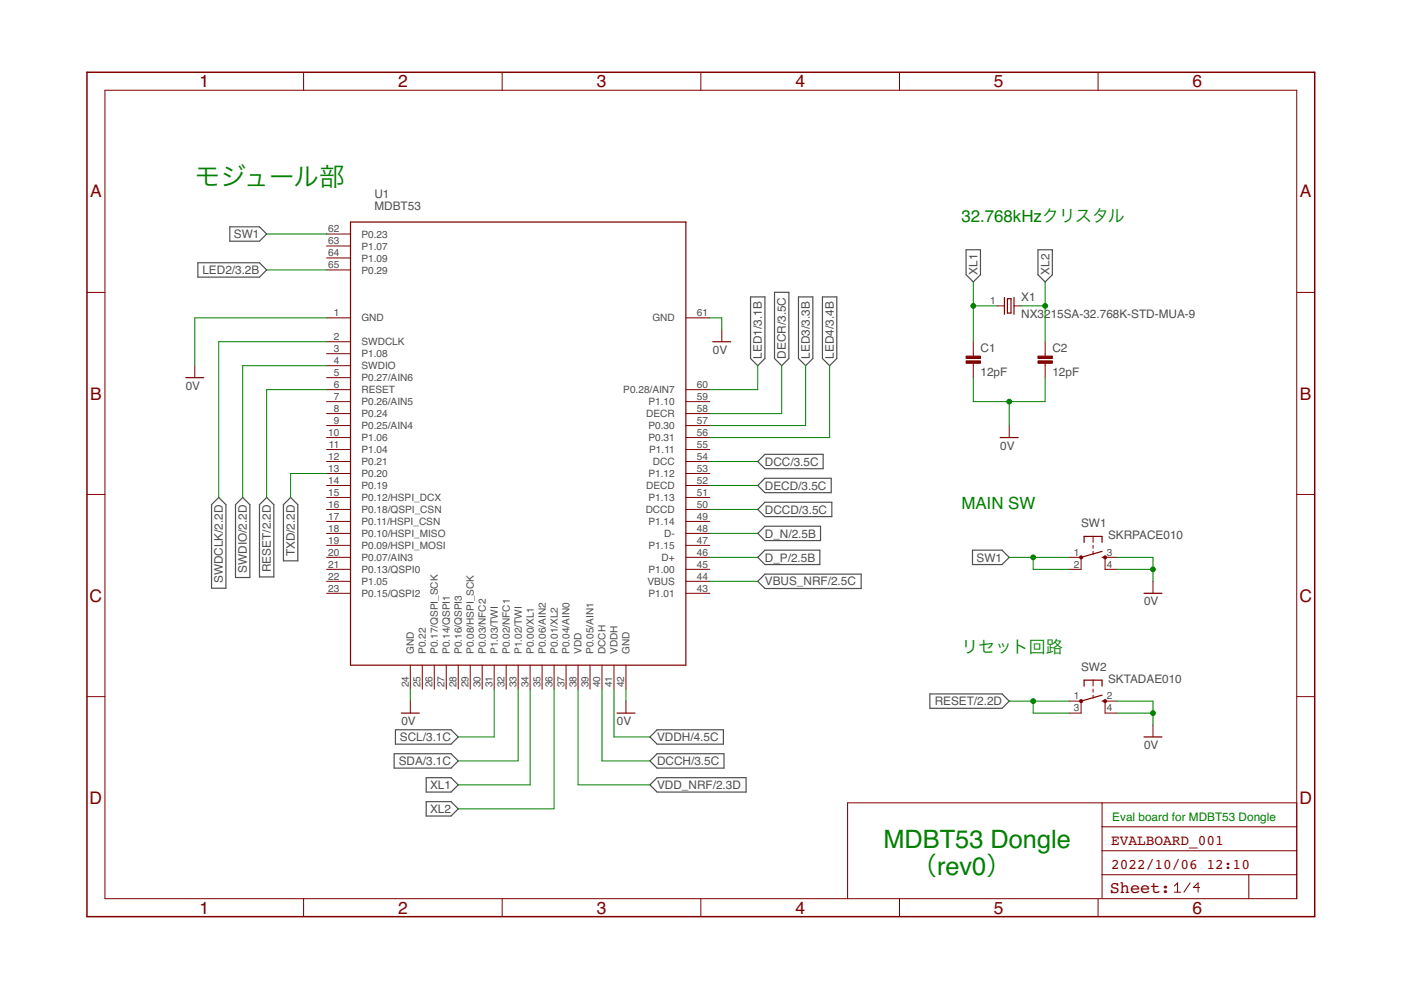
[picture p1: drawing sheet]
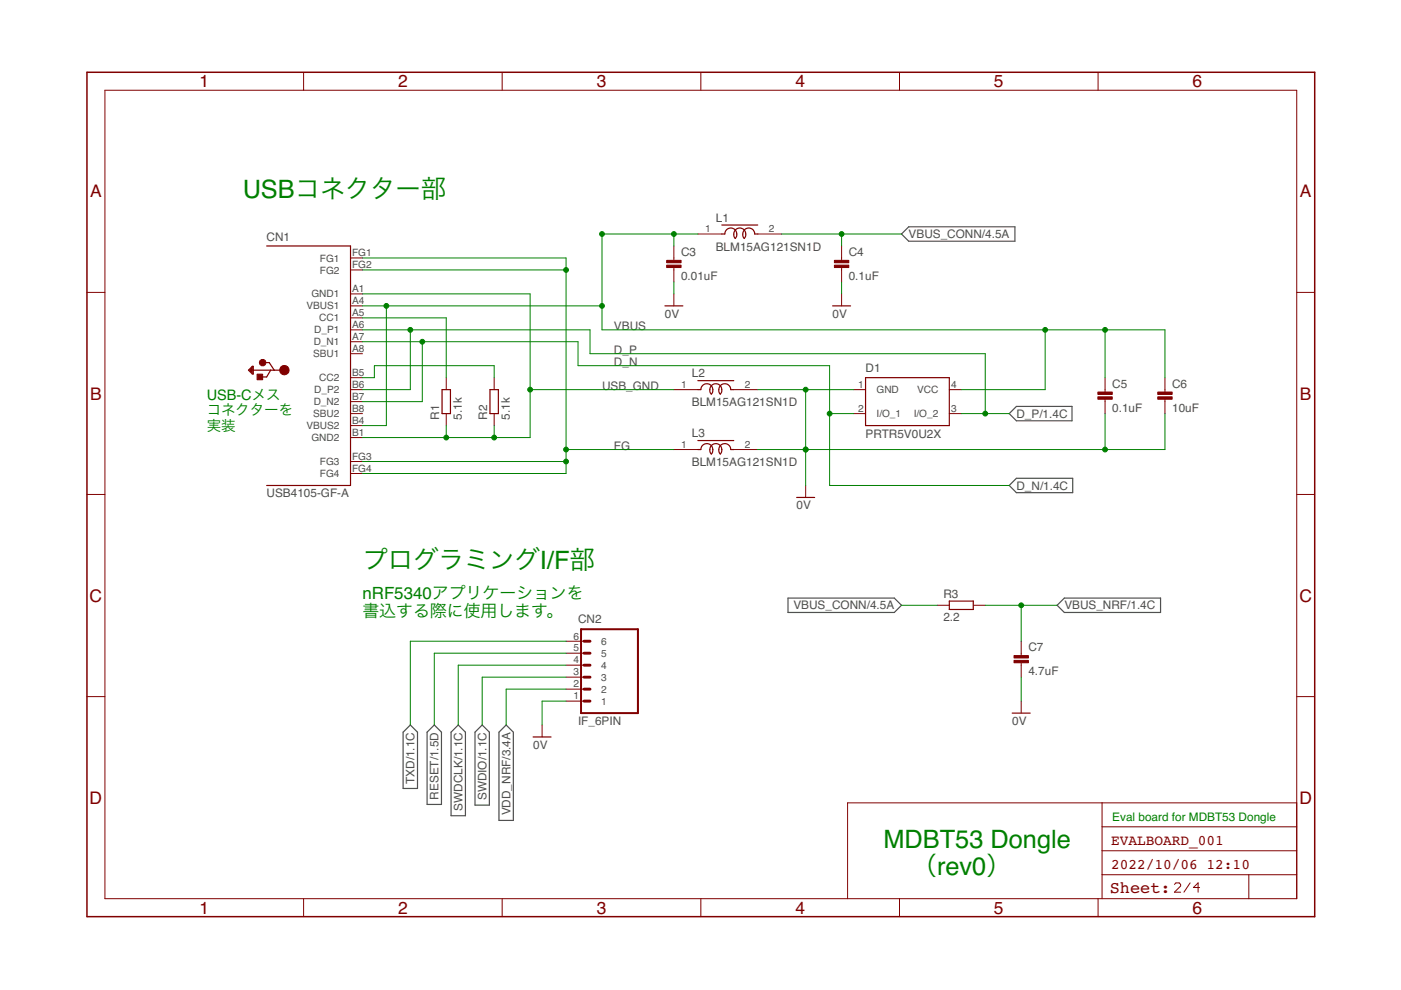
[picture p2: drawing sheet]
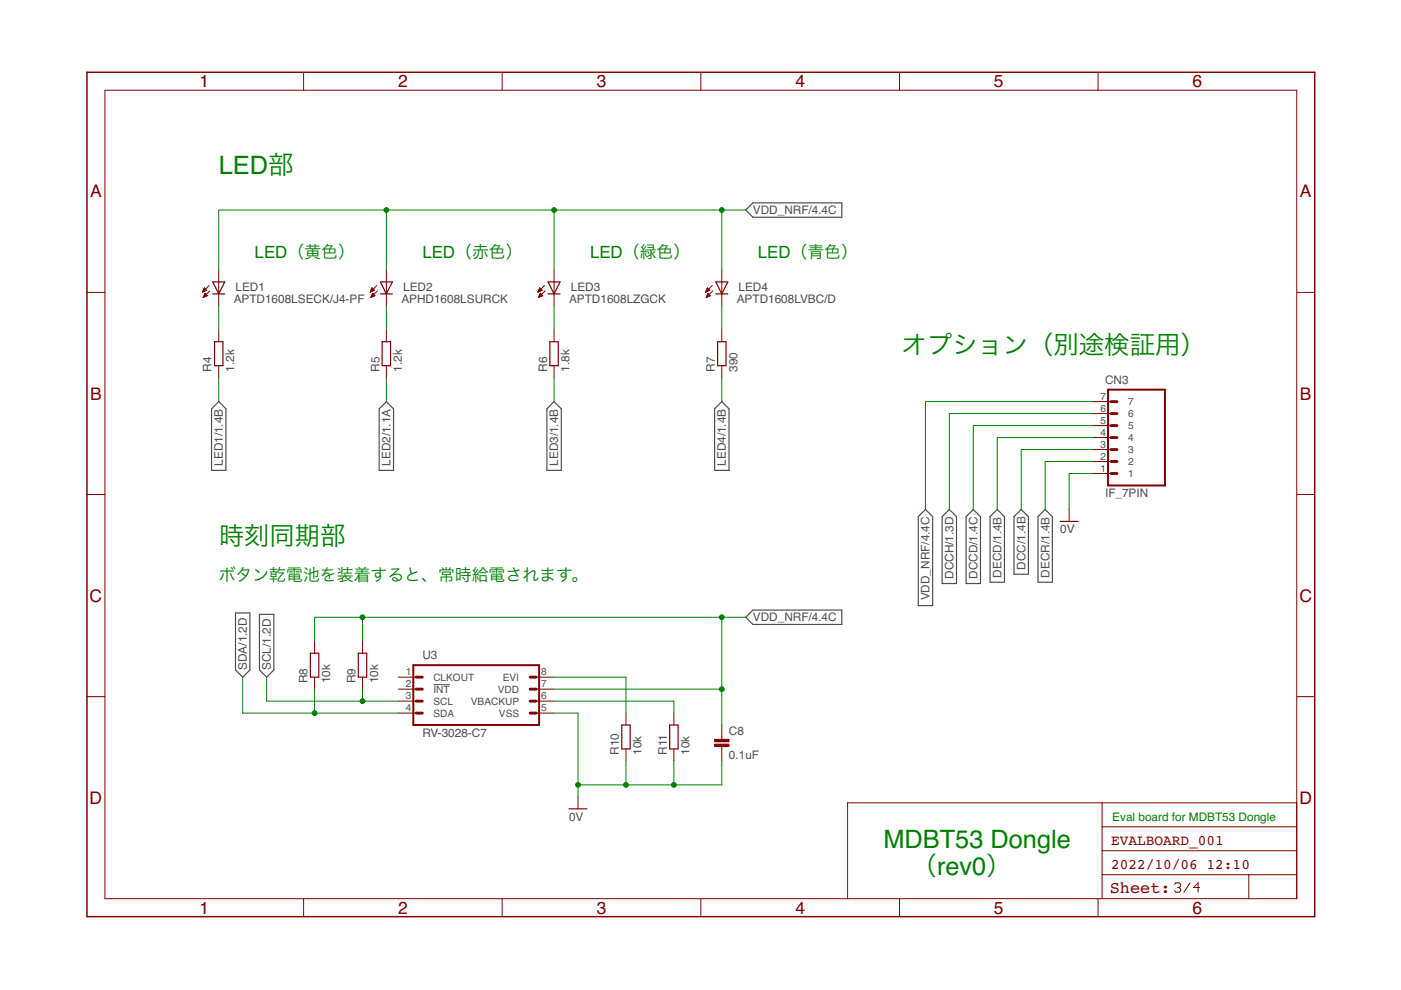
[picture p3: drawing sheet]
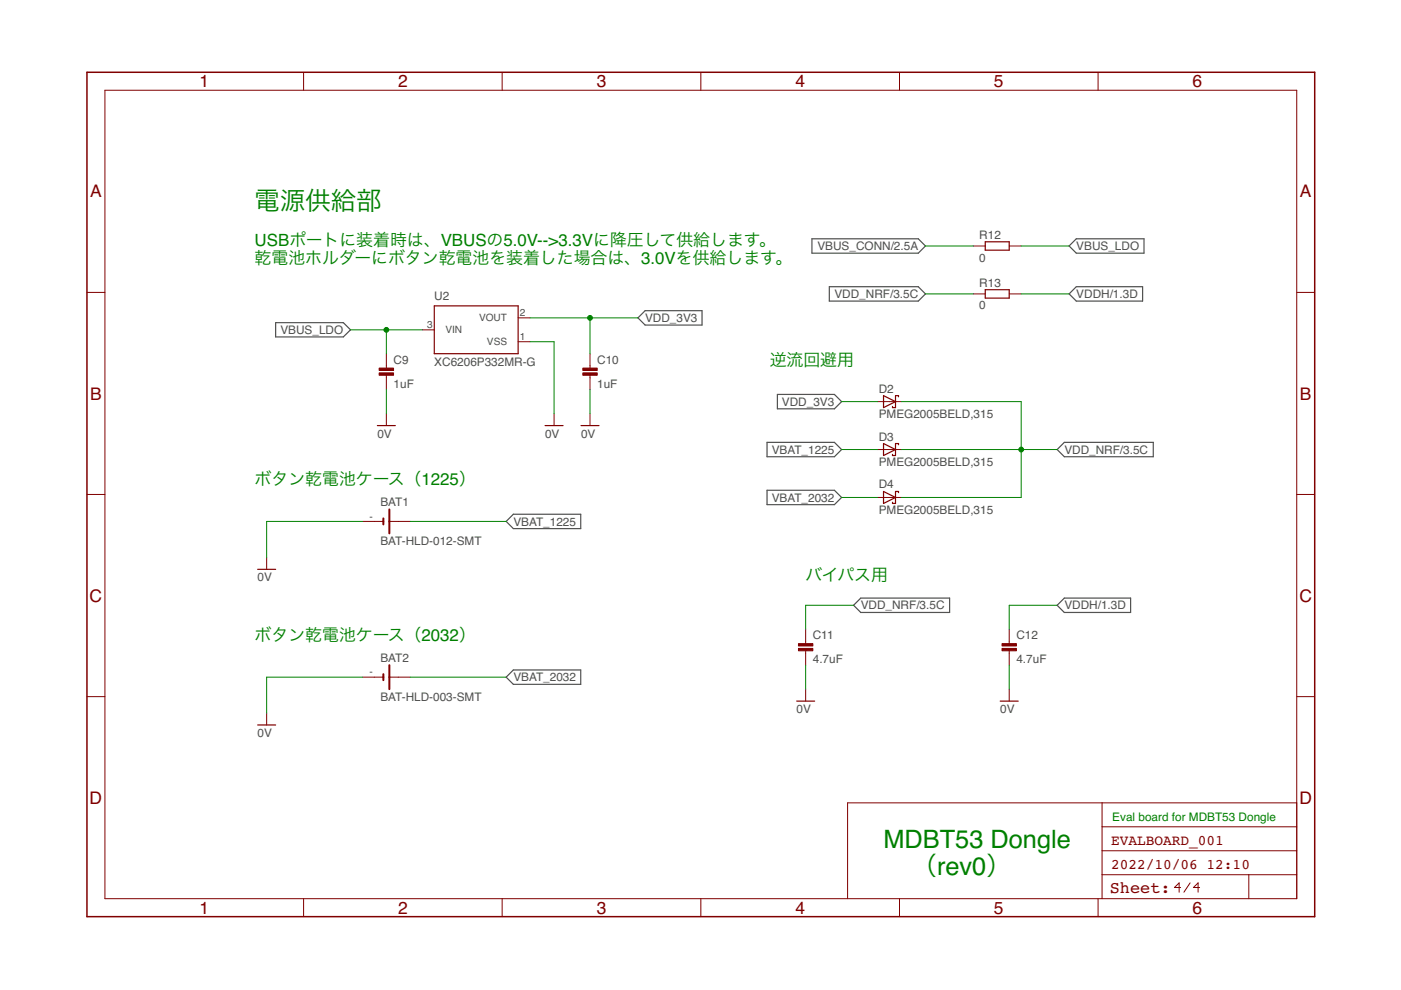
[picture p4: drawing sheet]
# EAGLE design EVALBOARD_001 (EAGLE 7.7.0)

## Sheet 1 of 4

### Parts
C1  12pF  CAP_0603  [C0603K]
C2  12pF  CAP_0603  [C0603K]
SW1  SKRPACE010  [SKRPACE010]
SW2  SKTADAE010  [SKTADAE010]
U1  MDBT53  [MDBT53]
X1  NX3215SA-32.768K-STD-MUA-9  [NX3215]

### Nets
0V: C1.2 C2.2 SW1.3(S) SW1.4(S1) SW2.2(S) SW2.4(S1) U1.1(GND) U1.24(GND) U1.42(GND) U1.61(GND) ; also sheet 2,3,4
D_N: U1.48(D-) ; also sheet 2
D_P: U1.46(D+) ; also sheet 2
DCC: U1.54(DCC) ; also sheet 3
DCCD: U1.50(DCCD) ; also sheet 3
DCCH: U1.40(DCCH) ; also sheet 3
DECD: U1.52(DECD) ; also sheet 3
DECR: U1.58(DECR) ; also sheet 3
LED1: U1.60(P0.28/AIN7) ; also sheet 3
LED2: U1.65(P0.29) ; also sheet 3
LED3: U1.57(P0.30) ; also sheet 3
LED4: U1.56(P0.31) ; also sheet 3
RESET: SW2.1(P) SW2.3(P1) U1.6(RESET) ; also sheet 2
SCL: U1.31(P1.03/TWI) ; also sheet 3
SDA: U1.33(P1.02/TWI) ; also sheet 3
SW1: SW1.1(P) SW1.2(P1) U1.62(P0.23)
SWDCLK: U1.2(SWDCLK) ; also sheet 2
SWDIO: U1.4(SWDIO) ; also sheet 2
TXD: U1.13(P0.20) ; also sheet 2
VBUS_NRF: U1.44(VBUS) ; also sheet 2
VDD_NRF: U1.38(VDD) ; also sheet 2,3,4
VDDH: U1.41(VDDH) ; also sheet 4
XL1: C1.1 U1.34(P0.00/XL1) X1.1
XL2: C2.1 U1.36(P0.01/XL2) X1.2
Unconnected: U1.3(P1.08) U1.5(P0.27/AIN6) U1.7(P0.26/AIN5) U1.8(P0.24) U1.9(P0.25/AIN4) U1.10(P1.06) U1.11(P1.04) U1.12(P0.21) U1.14(P0.19) U1.15(P0.12/HSPI_DCX) U1.16(P0.18/QSPI_CSN) U1.17(P0.11/HSPI_CSN) U1.18(P0.10/HSPI_MISO) U1.19(P0.09/HSPI_MOSI) U1.20(P0.07/AIN3) U1.21(P0.13/QSPI0) U1.22(P1.05) U1.23(P0.15/QSPI2) U1.25(P0.22) U1.26(P0.17/QSPI_SCK) U1.27(P0.14/QSPI1) U1.28(P0.16/QSPI3) U1.29(P0.08/HSPI_SCK) U1.30(P0.03/NFC2) U1.32(P0.02/NFC1) U1.35(P0.06/AIN2) U1.37(P0.04/AIN0) U1.39(P0.05/AIN1) U1.43(P1.01) U1.45(P1.00) U1.47(P1.15) U1.49(P1.14) U1.51(P1.13) U1.53(P1.12) U1.55(P1.11) U1.59(P1.10) U1.63(P1.07) U1.64(P1.09)

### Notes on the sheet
- モジュール部
- 32.768kHzクリスタル
- MAIN SW
- リセット回路
- Eval board for MDBT53 Dongle
- MDBT53 Dongle
      （rev0）

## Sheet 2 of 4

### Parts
C3  0.01uF  CAP_0402K  [C0402K]
C4  0.1uF  CAP_0402K  [C0402K]
C5  0.1uF  CAP_0402K  [C0402K]
C6  10uF  CAP_0603  [C0603K]
C7  4.7uF  CAP_0603  [C0603K]
CN1  USB4105-GF-A  [USB4105-GF-A]
CN2  IF_6PIN  [HEADER_6PIN]
D1  PRTR5V0U2X  [SOT143B]
L1  BLM15AG121SN1D  [C0402K]
L2  BLM15AG121SN1D  [C0402K]
L3  BLM15AG121SN1D  [C0402K]
R1  5.1k  RESISTOR_0402N  [R0402N]
R2  5.1k  RESISTOR_0402N  [R0402N]
R3  2.2  RESISTOR_0402  [R0402]

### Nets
0V: C3.2 C4.2 C5.2 C6.2 C7.2 CN2.1 D1.1(GND) L2.2 L3.2 ; also sheet 1,3,4
D_N: CN1.A7(D_N1) CN1.B7(D_N2) D1.2(I/O_1) ; also sheet 1
D_P: CN1.A6(D_P1) CN1.B6(D_P2) D1.3(I/O_2) ; also sheet 1
FG: CN1.FG1 CN1.FG2 CN1.FG3 CN1.FG4 L3.1
N$2: CN1.A5(CC1) R1.2
N$3: CN1.B5(CC2) R2.2
RESET: CN2.5 ; also sheet 1
SWDCLK: CN2.4 ; also sheet 1
SWDIO: CN2.3 ; also sheet 1
TXD: CN2.6 ; also sheet 1
USB_GND: CN1.A1(GND1) CN1.B1(GND2) L2.1 R1.1 R2.1
VBUS: C3.1 C5.1 C6.1 CN1.A4(VBUS1) CN1.B4(VBUS2) D1.4(VCC) L1.1
VBUS_CONN: C4.1 L1.2 R3.1 ; also sheet 4
VBUS_NRF: C7.1 R3.2 ; also sheet 1
VDD_NRF: CN2.2 ; also sheet 1,3,4
Unconnected: CN1.A8(SBU1) CN1.B8(SBU2)

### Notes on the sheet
- USBコネクター部
- USB-Cメス
  コネクターを
  実装
- プログラミングI/F部
- nRF5340アプリケーションを
  書込する際に使用します。
- Eval board for MDBT53 Dongle
- MDBT53 Dongle
      （rev0）

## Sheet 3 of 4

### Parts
C8  0.1uF  CAP_0402K  [C0402K]
CN3  IF_7PIN  [HEADER_7PIN]
LED1  APTD1608LSECK/J4-PF  [APTD1608]
LED2  APHD1608LSURCK  [APTD1608]
LED3  APTD1608LZGCK  [APTD1608]
LED4  APTD1608LVBC/D  [APTD1608]
R4  1.2k  RESISTOR_0402N  [R0402N]
R5  1.2k  RESISTOR_0402N  [R0402N]
R6  1.8k  RESISTOR_0402N  [R0402N]
R7  390  RESISTOR_0402N  [R0402N]
R8  10k  RESISTOR_0402N  [R0402N]
R9  10k  RESISTOR_0402N  [R0402N]
R10  10k  RESISTOR_0402N  [R0402N]
R11  10k  RESISTOR_0402N  [R0402N]
U3  RV-3028-C7  [SON-8]

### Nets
0V: C8.2 CN3.1 R10.1 R11.1 U3.5(VSS) ; also sheet 1,2,4
DCC: CN3.3 ; also sheet 1
DCCD: CN3.5 ; also sheet 1
DCCH: CN3.6 ; also sheet 1
DECD: CN3.4 ; also sheet 1
DECR: CN3.2 ; also sheet 1
LED1: R4.1 ; also sheet 1
LED2: R5.1 ; also sheet 1
LED3: R6.1 ; also sheet 1
LED4: R7.1 ; also sheet 1
N$1: LED4.C R7.2
N$6: LED3.C R6.2
N$7: LED2.C R5.2
N$8: LED1.C R4.2
N$9: R11.2 U3.6(VBACKUP)
N$10: R10.2 U3.8(EVI)
SCL: R9.1 U3.3(SCL) ; also sheet 1
SDA: R8.1 U3.4(SDA) ; also sheet 1
VDD_NRF: C8.1 CN3.7 LED1.A LED2.A LED3.A LED4.A R8.2 R9.2 U3.7(VDD) ; also sheet 1,2,4
Unconnected: U3.1(CLKOUT) U3.2(!INT!)

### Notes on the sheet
- LED部
- LED（黄色） | LED（赤色） | LED（緑色） | LED（青色）
- オプション（別途検証用）
- 時刻同期部
- ボタン乾電池を装着すると、常時給電されます。
- Eval board for MDBT53 Dongle
- MDBT53 Dongle
      （rev0）

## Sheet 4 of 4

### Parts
BAT1  BAT-HLD-012-SMT  [BAT-HLD-012-SMT]
BAT2  BAT-HLD-003-SMT  [BAT-HLD-003-SMT]
C9  1uF  CAP_0603  [C0603K]
C10  1uF  CAP_0603  [C0603K]
C11  4.7uF  CAP_0603  [C0603K]
C12  4.7uF  CAP_0603  [C0603K]
D2  PMEG2005BELD,315  [DFN1006D-2]
D3  PMEG2005BELD,315  [DFN1006D-2]
D4  PMEG2005BELD,315  [DFN1006D-2]
R12  0  RESISTOR_0603  [R0603]
R13  0  RESISTOR_0603  [R0603]
U2  XC6206P332MR-G  [SOT23]

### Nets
0V: BAT1.- BAT2.- C9.2 C10.2 C11.2 C12.2 U2.1(VSS) ; also sheet 1,2,3
VBAT_1225: BAT1.+@2(+) D3.2(A)
VBAT_2032: BAT2.+@1(+) D4.2(A)
VBUS_CONN: R12.1 ; also sheet 2
VBUS_LDO: C9.1 R12.2 U2.3(VIN)
VDD_3V3: C10.1 D2.2(A) U2.2(VOUT)
VDD_NRF: C11.1 D2.1(C) D3.1(C) D4.1(C) R13.1 ; also sheet 1,2,3
VDDH: C12.1 R13.2 ; also sheet 1

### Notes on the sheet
- 電源供給部
- USBポートに装着時は、VBUSの5.0V-->3.3Vに降圧して供給します。
  乾電池ホルダーにボタン乾電池を装着した場合は、3.0Vを供給します。
- 逆流回避用
- ボタン乾電池ケース（1225）
- バイパス用
- ボタン乾電池ケース（2032）
- Eval board for MDBT53 Dongle
- MDBT53 Dongle
      （rev0）
